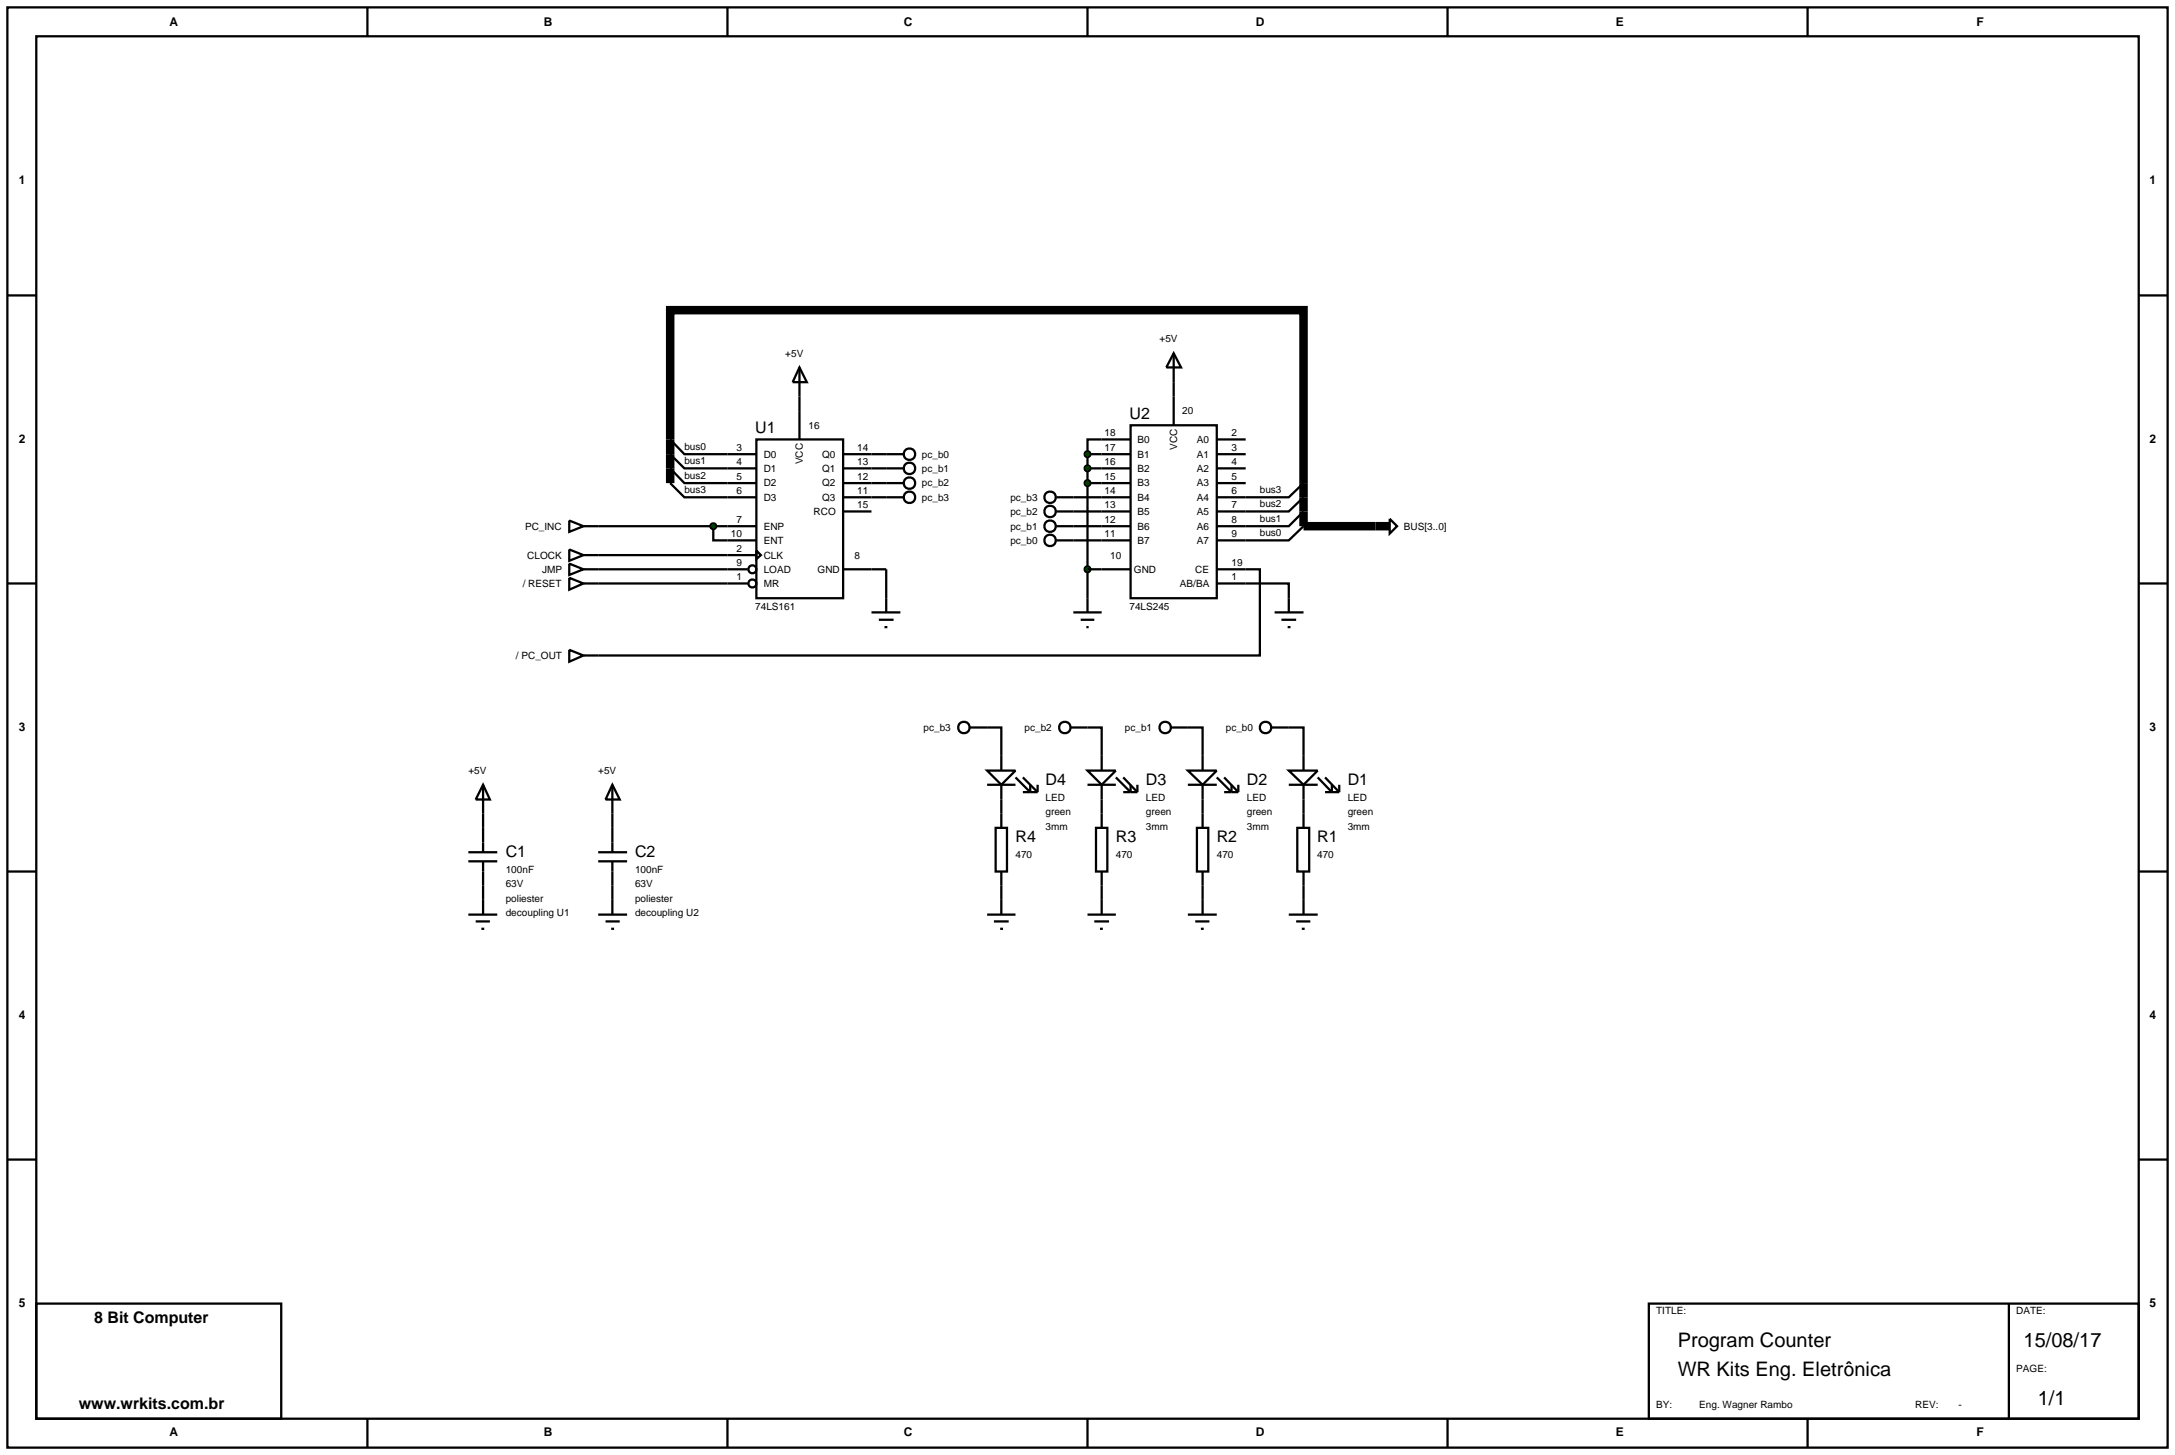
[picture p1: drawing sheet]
<svg xmlns="http://www.w3.org/2000/svg" width="384mm" height="257mm" viewBox="0 0 384 257" stroke-linecap="round" stroke-linejoin="round" font-family="sans-serif">
<g fill="none" stroke="#000" stroke-width=".4">
<path d="M1.3 1.3h381v254h-381zM6.4 6.4h370.8v243.8h-370.8zM64.8 1.3v5.1M128.3 1.3v5.1M191.8 1.3v5.1M255.3 1.3v5.1M318.8 1.3v5.1M1.3 52.1h5.1M377.2 52.1h5.1M118.2 77.5l2.5 2.6h12.7M133.4 77.5h15.3v28h-15.3zM141 64.8l1.3 2.6h-2.5z"/>
<path d="M141 64.8v12.7M194.3 77.5h-2.5v2.6M100.4 96.9l2.5 1-2.5 1zM100.4 91.8l2.5 1-2.5 1zM102.9 97.9h30.5M102.9 92.8h30.5M118.2 85.2l2.5 2.5h12.7M118.2 82.6l2.5 2.6h12.7M118.2 80.1l2.5 2.5h12.7M125.8 92.8v2.5h7.6M133.4 97.1l.8 .8-.8 .7zM148.7 80.1h7.6"/>
<path d="M148.7 82.6h7.6M148.7 85.2h7.6M148.7 87.7h7.6M148.7 90.2h5M189.3 92.8h5M189.3 87.7h5M189.3 95.3h5M189.3 90.2h5M191.8 80.1v25.4M191.8 80.1h2.5M191.8 82.6h2.5M191.8 85.2h2.5"/>
<path d="M229.9 92.8l-2.6 2.5h-7.6M229.9 90.2l-2.6 2.6h-7.6M229.9 87.7l-2.6 2.5h-7.6M229.9 85.2l-2.6 2.5h-7.6M1.3 102.9h5.1M105.5 102.9h26.4M105.5 100.4h26.4M148.7 100.4h7.6v7.6M153.7 108h5.1M155 109.3h2.6M156 110.6h.5M219.7 100.4h2.5v15.2h-116.7"/>
<path d="M219.7 102.9h7.6v2.6M377.2 102.9h5.1M174.1 128.3h2.5v5M191.8 128.3h2.5v5M209.5 128.3h2.6v5M227.3 128.3h2.6v5M1.3 153.7h5.1M85.2 143.5v2.5M85.2 156.2v2.5M108 143.5v2.5M108 156.2v2.5M176.6 141v2.5"/>
<path d="M176.6 156.2v2.5M194.3 141v2.5M194.3 156.2v2.5M212.1 141v2.5M212.1 156.2v2.5M229.9 141v2.5M229.9 156.2v2.5M377.2 153.7h5.1M1.3 204.5h5.1M377.2 204.5h5.1M6.4 229.9h43.2v20.3h-43.2zM290.8 229.9h86.4v20.3h-86.4z"/>
<path d="M354.3 229.9v20.3M64.8 250.2v5.1M128.3 250.2v5.1M191.8 250.2v5.1M255.3 250.2v5.1M318.8 250.2v5.1"/>
<circle cx="132.7" cy="102.9" r=".7"/>
<circle cx="132.7" cy="100.4" r=".7"/>
</g>
<path d="M118.2 85.2v-30.5h111.7v38.1h12.7" fill="none" stroke="#000" stroke-width="1.5" stroke-linecap="butt"/>
<path d="M125.4 92.5l.4-.2-.5 .5zM125.8 92.3l.3 .1 .2 .4zM125.8 93.3l.5-.5-.2 .4zM125.3 92.8l.5 .5-.3-.1z" fill="#004000" stroke="#000" stroke-width=".4"/>
<path d="M125.3 92.8l.5-.5 .5 .5-.5 .5z" fill="#004000"/>
<g fill="none" stroke="#000" stroke-width=".4">
<path d="M194.3 77.5h5.1M199.4 75h15.2v30.5h-15.2zM207 62.3l1.3 2.5h-2.6zM207 62.3v12.7M214.6 77.5h5.1M100.4 99.4l2.5 1-2.5 1zM156.3 80.1h3M156.3 82.6h3M156.3 85.2h3M156.3 87.7h3M186.3 87.7h3M186.3 90.2h3"/>
<path d="M186.3 92.8h3M186.3 95.3h3M194.3 80.1h5.1M194.3 82.6h5.1M194.3 85.2h5.1M194.3 87.7h5.1M194.3 90.2h5.1M194.3 92.8h5.1M194.3 95.3h5.1M214.6 80.1h5.1M214.6 82.6h5.1M214.6 85.2h5.1"/>
<path d="M214.6 87.7h5.1M214.6 90.2h5.1M214.6 92.8h5.1M214.6 95.3h5.1M100.4 101.9l2.5 1-2.5 1.1zM100.4 114.6l2.5 1-2.5 1.1zM102.9 100.4h2.6M102.9 102.9h2.6M102.9 115.6h2.6M189.3 108h5M190.6 109.3h2.4M191.6 110.6h.4"/>
<path d="M191.8 105.5v2.5M194.3 100.4h5.1M214.6 100.4h5.1M214.6 102.9h5.1M224.8 108h5.1M226 109.3h2.6M227.1 110.6h.5M227.3 105.5v2.5"/>
<circle cx="160.4" cy="87.7" r="1.01"/>
<circle cx="160.4" cy="82.6" r="1.01"/>
<circle cx="160.4" cy="85.2" r="1.01"/>
<circle cx="160.4" cy="80.1" r="1.01"/>
<circle cx="185.2" cy="87.7" r="1.01"/>
<circle cx="185.2" cy="95.3" r="1.01"/>
<circle cx="185.2" cy="90.2" r="1.01"/>
<circle cx="185.2" cy="92.8" r="1.01"/>
</g>
<g fill="#004000" stroke="#000" stroke-width=".4">
<path d="M191.4 79.8l.4-.2-.5 .5zM191.8 79.6l.4 .2 .1 .3zM192.3 80.1l-.1 .3-.4 .2zM191.3 80.1l.5 .5-.4-.2z"/>
<path d="M191.5 82.2l.3-.1-.5 .5zM191.8 82.1l.4 .2 .1 .3zM192.3 82.6l-.1 .3-.4 .2zM191.3 82.6l.5 .5-.4-.2z"/>
<path d="M191.5 84.8l.3-.1-.5 .5zM191.8 84.7l.4 .2 .1 .3zM192.3 85.2l-.1 .3-.4 .2zM191.3 85.2l.5 .5-.4-.2z"/>
<path d="M191.4 100.1l.4-.2-.5 .5zM191.8 99.9l.4 .2 .1 .3zM192.3 100.4l-.1 .3-.4 .2zM191.3 100.4l.5 .5-.4-.2z"/>
</g>
<g fill="#004000">
<path d="M191.3 80.1l.5-.5 .5 .5-.5 .5z"/>
<path d="M191.8 82.1l.5 .5-.5 .5-.5-.5z"/>
<path d="M191.8 84.7l.5 .5-.5 .5-.5-.5z"/>
<path d="M191.3 100.4l.5-.5 .5 .5-.5 .5z"/>
</g>
<g fill="none" stroke="#000" stroke-width=".4">
<path d="M245.1 91.5l1.3 1.3-1.3 1.3zM191.8 100.4h2.5M85.2 138.4l1.2 2.6h-2.5zM85.2 138.4v5.1M108 138.4l1.3 2.6h-2.5zM108 138.4v5.1M171 128.3h3.1M174.1 135.9h5l-2.5 2.5zM174.1 138.4h5M176.6 133.3v2.6M176.6 138.4v2.6M179.1 137.1l2.6 2.6v-1.3"/>
<path d="M180.4 139.7h2.6M180.4 137.1l2.6 2.6M183 138.4v1.3M188.8 128.3h3M191.8 135.9h5l-2.5 2.5zM191.8 138.4h5M194.3 133.3v2.6M194.3 138.4v2.6M196.8 137.1l2.6 2.6v-1.3M198.1 139.7h2.5M198.1 137.1l2.5 2.6M200.6 138.4v1.3"/>
<path d="M206.5 128.3h3M209.5 135.9h5.1l-2.5 2.5zM209.5 138.4h5.1M212.1 133.3v2.6M212.1 138.4v2.6M214.6 137.1l2.6 2.6v-1.3M215.9 139.7h2.5M215.9 137.1l2.5 2.6M218.4 138.4v1.3M224.3 128.3h3M227.3 135.9h5.1l-2.5 2.5zM227.3 138.4h5.1"/>
<path d="M229.9 133.3v2.6M229.9 138.4v2.6M232.4 137.1l2.5 2.6v-1.3M233.7 137.1l2.5 2.6M233.7 139.7h2.5M236.2 138.4v1.3M82.6 151.9h5.1M82.6 150.3h5.1M85.2 146v4.3M85.2 151.9v4.3M85.2 158.7v2.6M105.5 151.9h5.1"/>
<path d="M105.5 150.3h5.1M108 146v4.3M108 151.9v4.3M108 158.7v2.6M175.6 146h2v7.7h-2zM176.6 143.5v2.5M176.6 153.7v2.5M176.6 158.7v2.6M193.3 146h2v7.7h-2zM194.3 143.5v2.5M194.3 153.7v2.5M194.3 158.7v2.6"/>
<path d="M211.1 146h2v7.7h-2zM212.1 143.5v2.5M212.1 153.7v2.5M212.1 158.7v2.6M228.8 146h2.1v7.7h-2.1zM229.9 143.5v2.5M229.9 153.7v2.5M229.9 158.7v2.6M82.6 161.3h5.1M83.9 162.5h2.5M84.9 163.8h.5M105.5 161.3h5.1"/>
<path d="M106.8 162.5h2.5M107.8 163.8h.5M174.1 161.3h5M175.3 162.5h2.6M176.4 163.8h.5M191.8 161.3h5M193 162.5h2.6M194 163.8h.5M209.5 161.3h5.1M210.8 162.5h2.5M211.8 163.8h.5M227.3 161.3h5.1"/>
<path d="M228.6 162.5h2.5M229.6 163.8h.5"/>
<circle cx="170" cy="128.3" r="1.01"/>
<circle cx="187.8" cy="128.3" r="1.01"/>
<circle cx="205.5" cy="128.3" r="1.01"/>
<circle cx="223.2" cy="128.3" r="1.01"/>
</g>
<path d="M242.6 92.8h2.5" fill="none" stroke="#000" stroke-width="1.5" stroke-linecap="butt"/>
<g font-size="3.5">
<text x="295.9" y="237.6">Program Counter</text>
<text x="356.9" y="237.6">15/08/17</text>
<text x="295.9" y="242.7">WR Kits Eng. Eletrônica</text>
<text x="359.4" y="247.8">1/1</text>
</g>
<g font-size="2.8">
<text x="133.2" y="76.4">U1</text>
<text x="199.2" y="73.9">U2</text>
<text x="184.4" y="138.5">D4</text>
<text x="202.1" y="138.5">D3</text>
<text x="219.9" y="138.5">D2</text>
<text x="237.7" y="138.5">D1</text>
<text x="179.1" y="148.6">R4</text>
<text x="196.8" y="148.6">R3</text>
<text x="214.6" y="148.6">R2</text>
<text x="232.3" y="148.6">R1</text>
<text x="89.2" y="151.2">C1</text>
<text x="112" y="151.2">C2</text>
<text x="16.6" y="233.3">8 Bit Computer</text>
<text x="13.9" y="248.5">www.wrkits.com.br</text>
</g>
<g font-size="2.1">
<text x="29.9" y="4.5">A</text>
<text x="95.9" y="4.5">B</text>
<text x="159.4" y="4.5">C</text>
<text x="221.5" y="4.5">D</text>
<text x="285" y="4.5">E</text>
<text x="348.6" y="4.5">F</text>
<text x="3.3" y="32.4">1</text>
<text x="379.1" y="32.4">1</text>
<text x="3.3" y="78.1">2</text>
<text x="379.1" y="78.1">2</text>
<text x="3.3" y="128.9">3</text>
<text x="379.1" y="128.9">3</text>
<text x="3.3" y="179.7">4</text>
<text x="379.1" y="179.7">4</text>
<text x="3.3" y="230.5">5</text>
<text x="379.1" y="230.5">5</text>
<text x="29.9" y="253.3">A</text>
<text x="95.9" y="253.3">B</text>
<text x="159.4" y="253.3">C</text>
<text x="221.5" y="253.3">D</text>
<text x="285" y="253.3">E</text>
<text x="348.6" y="253.3">F</text>
</g>
<g font-size="1.8">
<text x="138.5" y="62.9">+5V</text>
<text x="204.5" y="60.4">+5V</text>
<text x="142.6" y="75.6">16</text>
<text x="194.8" y="76.9">18</text>
<text x="208.5" y="73.1">20</text>
<text x="217.2" y="76.9">2</text>
<text x="120.7" y="81.8">bus1</text>
<text x="120.7" y="79.3">bus0</text>
<text x="129.9" y="79.5">3</text>
<text x="129.9" y="82">4</text>
<text x="134.7" y="80.7">D0</text>
<text x="134.7" y="83.2">D1</text>
<text x="141.6" y="81.9" transform="rotate(-90 141.6 81.9)">VCC</text>
<text x="145" y="80.7">Q0</text>
<text x="145" y="83.2">Q1</text>
<text x="151.2" y="79.5">14</text>
<text x="151.2" y="82">13</text>
<text x="162.6" y="80.7">pc_b0</text>
<text x="162.6" y="83.2">pc_b1</text>
<text x="194.8" y="79.5">17</text>
<text x="194.8" y="82">16</text>
<text x="200.6" y="78.1">B0</text>
<text x="200.6" y="80.7">B1</text>
<text x="200.6" y="83.2">B2</text>
<text x="207.6" y="79.3" transform="rotate(-90 207.6 79.3)">VCC</text>
<text x="211.1" y="78.1">A0</text>
<text x="211.1" y="80.7">A1</text>
<text x="211.1" y="83.2">A2</text>
<text x="217.2" y="79.5">3</text>
<text x="217.2" y="82">4</text>
<text x="120.7" y="86.9">bus3</text>
<text x="120.7" y="84.4">bus2</text>
<text x="129.9" y="84.6">5</text>
<text x="129.9" y="87.1">6</text>
<text x="134.7" y="85.8">D2</text>
<text x="134.7" y="88.3">D3</text>
<text x="145" y="85.8">Q2</text>
<text x="145" y="88.3">Q3</text>
<text x="151.2" y="84.6">12</text>
<text x="151.2" y="87.1">11</text>
<text x="151.2" y="89.6">15</text>
<text x="162.6" y="85.8">pc_b2</text>
<text x="162.6" y="88.3">pc_b3</text>
<text x="178.2" y="88.3">pc_b3</text>
<text x="194.8" y="84.6">15</text>
<text x="194.8" y="87.1">14</text>
<text x="194.8" y="89.6">13</text>
<text x="200.6" y="85.8">B3</text>
<text x="200.6" y="88.3">B4</text>
<text x="211.1" y="85.8">A3</text>
<text x="211.1" y="88.3">A4</text>
<text x="217.2" y="84.6">5</text>
<text x="217.2" y="87.1">6</text>
<text x="217.2" y="89.6">7</text>
<text x="222.2" y="89.4">bus2</text>
<text x="222.2" y="86.9">bus3</text>
<text x="92.6" y="93.4">PC_INC</text>
<text x="128.9" y="94.7">10</text>
<text x="129.9" y="92.2">7</text>
<text x="134.7" y="93.4">ENP</text>
<text x="134.7" y="95.9">ENT</text>
<text x="143.5" y="90.8">RCO</text>
<text x="178.2" y="95.9">pc_b0</text>
<text x="178.2" y="93.4">pc_b1</text>
<text x="178.2" y="90.8">pc_b2</text>
<text x="194.8" y="92.2">12</text>
<text x="194.8" y="94.7">11</text>
<text x="200.6" y="90.8">B5</text>
<text x="200.6" y="93.4">B6</text>
<text x="200.6" y="95.9">B7</text>
<text x="211.1" y="90.8">A5</text>
<text x="211.1" y="93.4">A6</text>
<text x="211.1" y="95.9">A7</text>
<text x="217.2" y="92.2">8</text>
<text x="217.2" y="94.7">9</text>
<text x="222.2" y="94.5">bus0</text>
<text x="222.2" y="92">bus1</text>
<text x="247.6" y="93.4">BUS[3..0]</text>
<text x="93" y="98.5">CLOCK</text>
<text x="95.6" y="101">JMP</text>
<text x="129.9" y="97.3">2</text>
<text x="129.9" y="99.8">9</text>
<text x="134.7" y="98.5">CLK</text>
<text x="134.7" y="101">LOAD</text>
<text x="144.2" y="101">GND</text>
<text x="150.7" y="98.5">8</text>
<text x="195.8" y="98.5">10</text>
<text x="200" y="101">GND</text>
<text x="210.8" y="101">CE</text>
<text x="217.2" y="99.8">19</text>
<text x="92.2" y="103.5">/ RESET</text>
<text x="129.9" y="102.3">1</text>
<text x="133.2" y="107.5">74LS161</text>
<text x="134.7" y="103.5">MR</text>
<text x="199.2" y="107.5">74LS245</text>
<text x="208.1" y="103.5">AB/BA</text>
<text x="217.2" y="102.3">1</text>
<text x="91" y="116.2">/ PC_OUT</text>
<text x="162.9" y="128.9">pc_b3</text>
<text x="180.7" y="128.9">pc_b2</text>
<text x="198.4" y="128.9">pc_b1</text>
<text x="216.2" y="128.9">pc_b0</text>
<text x="82.6" y="136.5">+5V</text>
<text x="105.5" y="136.5">+5V</text>
<text x="184.4" y="141.3">LED</text>
<text x="184.4" y="143.8">green</text>
<text x="202.1" y="141.3">LED</text>
<text x="202.1" y="143.8">green</text>
<text x="219.9" y="141.3">LED</text>
<text x="219.9" y="143.8">green</text>
<text x="237.7" y="141.3">LED</text>
<text x="237.7" y="143.8">green</text>
<text x="184.4" y="146.4">3mm</text>
<text x="202.1" y="146.4">3mm</text>
<text x="219.9" y="146.4">3mm</text>
<text x="237.7" y="146.4">3mm</text>
<text x="89.2" y="154">100nF</text>
<text x="112" y="154">100nF</text>
<text x="179.1" y="151.4">470</text>
<text x="196.8" y="151.4">470</text>
<text x="214.6" y="151.4">470</text>
<text x="232.3" y="151.4">470</text>
<text x="89.2" y="156.5">63V</text>
<text x="89.2" y="159.1">poliester</text>
<text x="89.2" y="161.6">decoupling U1</text>
<text x="112" y="156.5">63V</text>
<text x="112" y="159.1">poliester</text>
<text x="112" y="161.6">decoupling U2</text>
<text x="292.1" y="231.8">TITLE:</text>
<text x="355.6" y="231.8">DATE:</text>
<text x="355.6" y="242">PAGE:</text>
<text x="292.1" y="248.3">BY:</text>
<text x="299.7" y="248.3">Eng. Wagner Rambo</text>
<text x="337.8" y="248.3">REV:</text>
<text x="345.4" y="248.3">-</text>
</g>
</svg>
